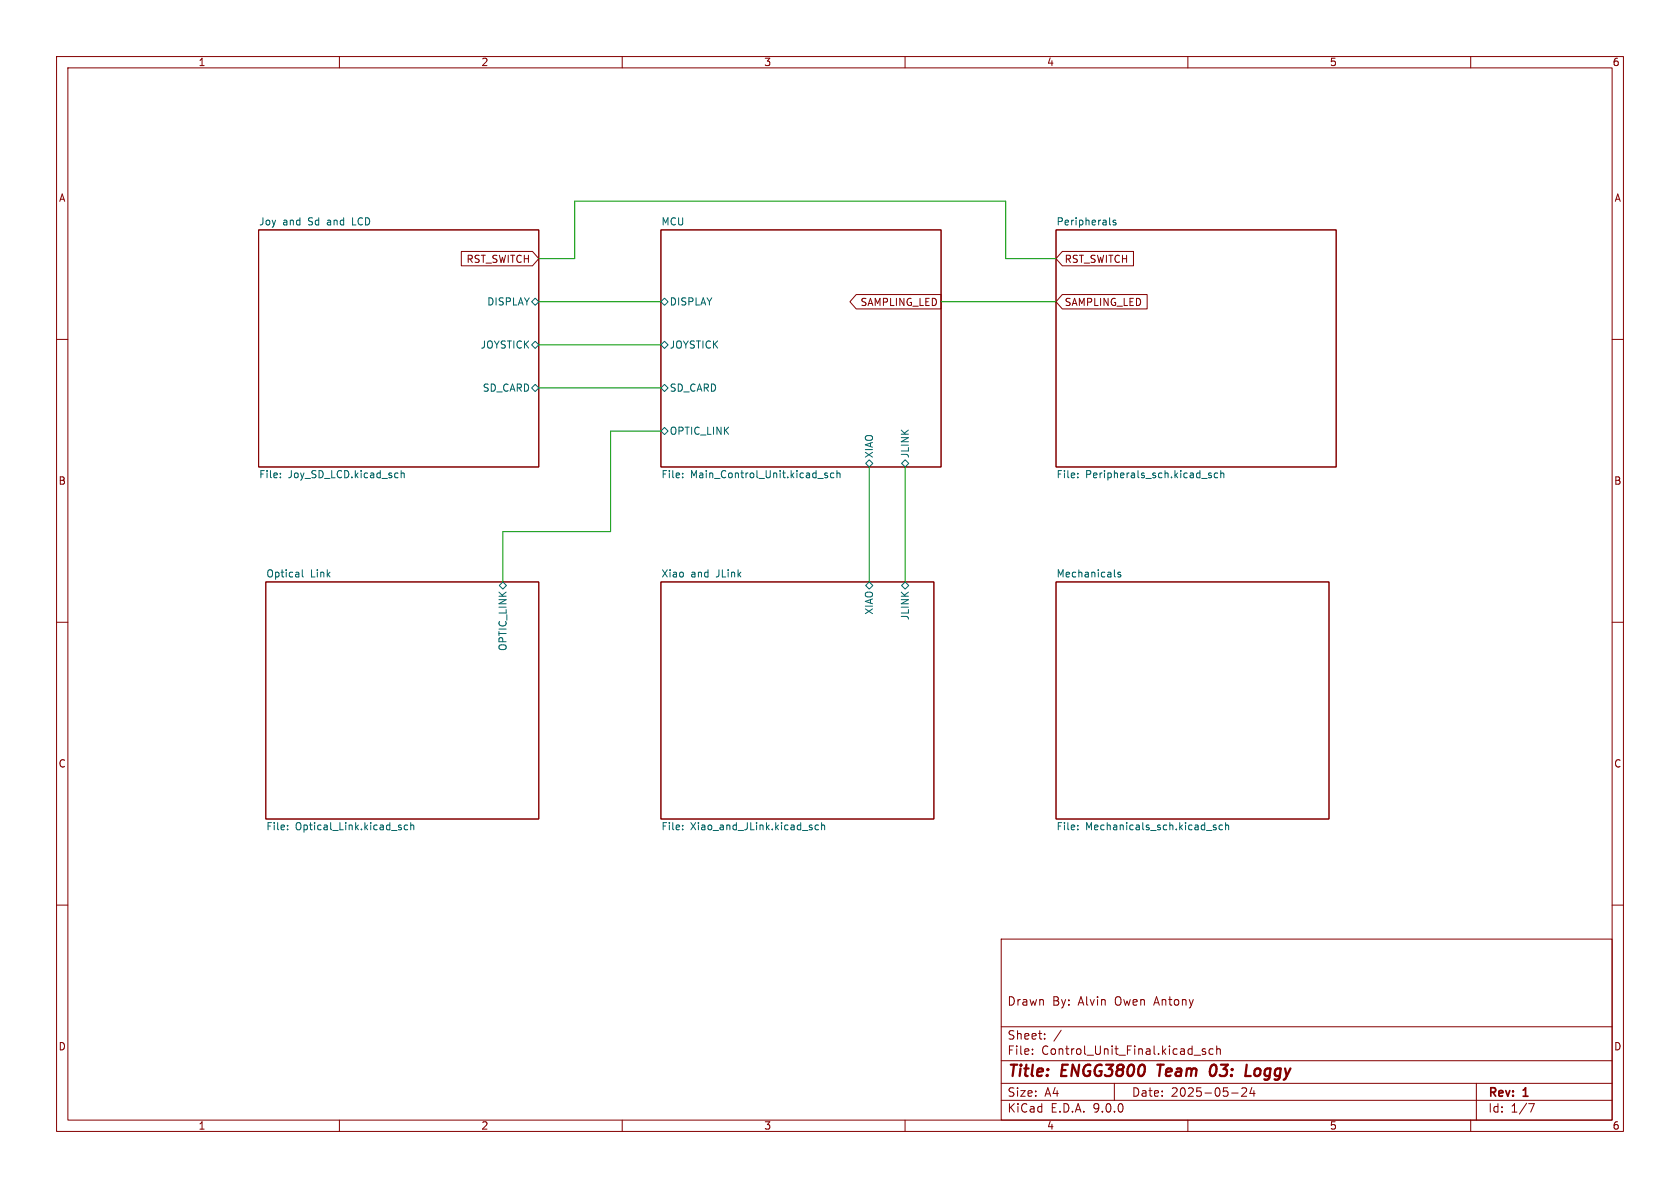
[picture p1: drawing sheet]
<svg xmlns="http://www.w3.org/2000/svg" width="297mm" height="210mm" viewBox="0 0 297 210" stroke-linecap="round" stroke-linejoin="round" font-family="sans-serif">
<g fill="none" stroke="#840000" stroke-width=".18">
<path d="M10 10h277v190h-277zM12 12h273v186h-273zM60 10v2M110 10v2M160 10v2M210 10v2M260 10v2M45.7 40.6h49.5v42h-49.5zM81.6 44.4h12.5l1.1 1.3-1.1 1.3h-12.5zM116.8 40.6h49.6v42h-49.6zM151.4 52.1h15v2.5h-15l-1.1-1.3zM186.7 40.6h49.5v42h-49.5z"/>
<path d="M187.8 52.1h15v2.5h-15l-1.1-1.3zM187.8 44.4h12.6v2.6h-12.6l-1.1-1.3zM10 60h2M285 60h2M10 110h2M47 102.9h48.2v41.9h-48.2zM116.8 102.9h48.3v41.9h-48.3zM186.7 102.9h48.2v41.9h-48.2zM285 110h2M10 160h2M177 166h108v32h-108zM285 160h2"/>
<path d="M60 198v2M110 198v2M160 198v2M177 194.5h108M177 191.5h108M177 187.5h108M177 181.5h108M182.5 186.3v.1M182.5 185.5v.1M184.7 183.6v.1M184.7 182.8v.1M187.6 182.1l-1.3 2"/>
<path d="M197 191.5v3M210 198v2M211.1 186.5h1.1M213.1 185.5l-.4-.1-.2 .2 .1 .2 .5 .2v.3h-.6M214.5 185.5l-.5-.1-.3 .3v.4l.2 .2h.6M215.1 185.5l.2-.1 .4 .1v.9M215.1 184.9v1.5M217.7 193.2h1.2M219.5 192.4l.6-.1 .2 .1 .1 .3-.9 1.1h.9M221.3 192.2l-.3 1.1h.9M221.7 192.8v1M260 198v2"/>
<path d="M261 191.5v6.5M270.2 195.1h1l-.6 1.5"/>
</g>
<path d="M204.6 188.2h1.1M205.2 188.2l-.3 2M214.9 188.3a.51 .51 0 0 0-.8 .3 1.09 1.09 0 0 0 .2 1.6l.3-.1 .3-.3M220.2 190.2h.9M221.9 189.1l-.2 .7 .2 .3" fill="none" stroke="#840000" stroke-width=".4"/>
<g fill="none" stroke="#006464" stroke-width=".18">
<path d="M196.2 39.6l.1 .2M197.3 39l-.3-.1-.2 .2v.2l.5 .1v.3h-.5M94 53.3l.6-.6 .6 .6-.6 .7zM116.8 53.3l.7-.6 .6 .6-.6 .7zM94 61l.6-.7 .6 .7-.6 .6zM94 68.6l.6-.7 .6 .7-.6 .6zM116.8 61l.7-.7 .6 .7-.6 .6zM116.8 76.2l.7-.6 .6 .6-.6 .6zM116.8 68.6l.7-.7 .6 .7-.6 .6zM49.6 84.3v.2M49.6 83.7v.1M70.9 83.7l.2-.1 .3 .1 .1 .8"/>
<path d="M70.9 83.2v1.3M120.7 83.7v.1M120.7 84.3v.2M146.3 83.7l-.3-.1-.2 .2v.2l.5 .1v.3h-.5M147.4 83.7l-.3-.1-.3 .3 .1 .5h.5M148 83.7l.1-.1 .3 .1 .1 .8M148 83.2v1.3M153 81.9l.7-.6 .6 .6-.6 .7zM159.4 81.9l.6-.6 .7 .6-.7 .7zM190.5 83.7v.1M190.5 84.3v.2M214.1 83.7l-.3-.1-.2 .2 .1 .2 .4 .1v.3h-.5"/>
<path d="M215.3 83.7l-.4-.1-.2 .3 .1 .5h.5M215.8 83.7l.2-.1 .3 .1 .1 .8M215.8 83.2v1.3M53.4 100.7v1.1l.2 .2M88.3 103.5l.6-.6 .6 .6-.6 .6zM153 103.5l.7-.6 .6 .6-.6 .6zM159.4 103.5l.6-.6 .7 .6-.7 .6zM197.1 101.9l.1 .1M198.1 101.2l-.3-.1-.2 .2 .1 .2 .4 .1v.3h-.5M50.8 146.6v.1M50.8 145.9v.1M70.8 146.3l.2 .1-.2 .3"/>
<path d="M70.8 145.8l.1 .1M72.1 145.9l-.4-.1-.2 .3 .1 .5h.5M72.6 146l.2-.2 .3 .1 .1 .8M72.6 145.4v1.3M120.7 146.6v.1M120.7 145.9v.1M143.4 146.3l.2 .1-.2 .3M143.4 145.8l.1 .1M144.7 145.9l-.4-.1-.2 .3 .1 .5h.5M145.2 146l.2-.2 .3 .1 .1 .8M145.2 145.4v1.3M190.5 146.6v.1"/>
<path d="M190.5 145.9v.1M215 145.9l-.3-.1-.2 .2v.2l.5 .1v.3h-.5M216.1 145.9l-.3-.1-.3 .3 .1 .5h.5M216.7 146l.1-.2 .3 .1 .1 .8M216.7 145.4v1.3"/>
</g>
<path d="M95.2 45.7h6.4v-10.1h76.2v10.1h8.9M95.2 53.3h21.6M166.4 53.3h20.3M95.2 61h21.6M95.2 68.6h21.6M116.8 76.2h-8.9v17.8h-19v8.9M153.7 82.6v20.3M160 82.6v20.3" fill="none" stroke="#009600" stroke-width=".18"/>
<g font-size="2.8" fill="#840000">
<text x="178" y="190.9">Title:</text>
<text x="187.7" y="190.9">ENGG3800</text>
<text x="205.5" y="190.9">Team</text>
<text x="215.5" y="190.9">03:</text>
<text x="222.6" y="190.9">Loggy</text>
</g>
<g font-size="2.1" fill="#840000">
<text x="178" y="178">Drawn</text>
<text x="186" y="178">By:</text>
<text x="190.7" y="178">Alvin</text>
<text x="197.3" y="178">Owen</text>
<text x="204.3" y="178">Antony</text>
<text x="178" y="184">Sheet:</text>
<text x="178" y="186.7">File:</text>
<text x="184.1" y="186.7">Control_Unit_Final.kicad_sch</text>
<text x="178" y="196.9">KiCad</text>
<text x="178" y="194.1">Size:</text>
<text x="184.7" y="194.1">A4</text>
<text x="185.7" y="196.9">E.D.A.</text>
<text x="193.3" y="196.9">9.0.0</text>
<text x="200" y="194.1">Date:</text>
<text x="207" y="194.1">2025-05-24</text>
<text x="263" y="194.3">Rev:</text>
<text x="263" y="196.9">Id:</text>
<text x="267.1" y="196.9">1/7</text>
<text x="269.4" y="194.3">1</text>
</g>
<g font-size="1.8" fill="#840000">
<text x="35" y="11.9">1</text>
<text x="85" y="11.9">2</text>
<text x="135" y="11.9">3</text>
<text x="185" y="11.9">4</text>
<text x="235" y="11.9">5</text>
<text x="285" y="11.9">6</text>
<text x="10.3" y="35.9">A</text>
<text x="285.3" y="35.9">A</text>
<text x="82.4" y="46.7">RST_SWITCH</text>
<text x="188.1" y="46.7">RST_SWITCH</text>
<text x="152" y="54.3">SAMPLING_LED</text>
<text x="188.1" y="54.3">SAMPLING_LED</text>
<text x="10.3" y="85.9">B</text>
<text x="285.3" y="85.9">B</text>
<text x="10.3" y="135.9">C</text>
<text x="285.3" y="135.9">C</text>
<text x="10.3" y="185.9">D</text>
<text x="285.3" y="185.9">D</text>
<text x="35" y="199.9">1</text>
<text x="85" y="199.9">2</text>
<text x="135" y="199.9">3</text>
<text x="185" y="199.9">4</text>
<text x="235" y="199.9">5</text>
<text x="285" y="199.9">6</text>
</g>
<g font-size="1.8" fill="#006464">
<text x="45.7" y="39.9">Joy</text>
<text x="50" y="39.9">and</text>
<text x="54.6" y="39.9">Sd</text>
<text x="58.1" y="39.9">and</text>
<text x="62.7" y="39.9">LCD</text>
<text x="116.8" y="39.9">MCU</text>
<text x="186.7" y="39.9">Peripherals</text>
<text x="86" y="54.2">DISPLAY</text>
<text x="118.3" y="54.2">DISPLAY</text>
<text x="84.9" y="61.8">JOYSTICK</text>
<text x="118.3" y="61.8">JOYSTICK</text>
<text x="85.2" y="69.4">SD_CARD</text>
<text x="118.3" y="69.4">SD_CARD</text>
<text x="118.3" y="77.1">OPTIC_LINK</text>
<text x="154.5" y="81.1" transform="rotate(-90 154.5 81.1)">XIAO</text>
<text x="160.9" y="81.1" transform="rotate(-90 160.9 81.1)">JLINK</text>
<text x="45.7" y="84.9">File:</text>
<text x="50.9" y="84.9">Joy_SD_LCD.kicad_sch</text>
<text x="116.8" y="84.9">File:</text>
<text x="122.1" y="84.9">Main_Control_Unit.kicad_sch</text>
<text x="186.7" y="84.9">File:</text>
<text x="191.9" y="84.9">Peripherals_sch.kicad_sch</text>
<text x="47" y="102.2">Optical</text>
<text x="54.9" y="102.2">Link</text>
<text x="116.8" y="102.2">Xiao</text>
<text x="122.1" y="102.2">and</text>
<text x="126.7" y="102.2">JLink</text>
<text x="186.7" y="102.2">Mechanicals</text>
<text x="154.5" y="108.8" transform="rotate(-90 154.5 108.8)">XIAO</text>
<text x="160.9" y="109.7" transform="rotate(-90 160.9 109.7)">JLINK</text>
<text x="89.8" y="115.2" transform="rotate(-90 89.8 115.2)">OPTIC_LINK</text>
<text x="47" y="147.1">File:</text>
<text x="52.2" y="147.1">Optical_Link.kicad_sch</text>
<text x="116.8" y="147.1">File:</text>
<text x="122.1" y="147.1">Xiao_and_JLink.kicad_sch</text>
<text x="186.7" y="147.1">File:</text>
<text x="191.9" y="147.1">Mechanicals_sch.kicad_sch</text>
</g>
</svg>
